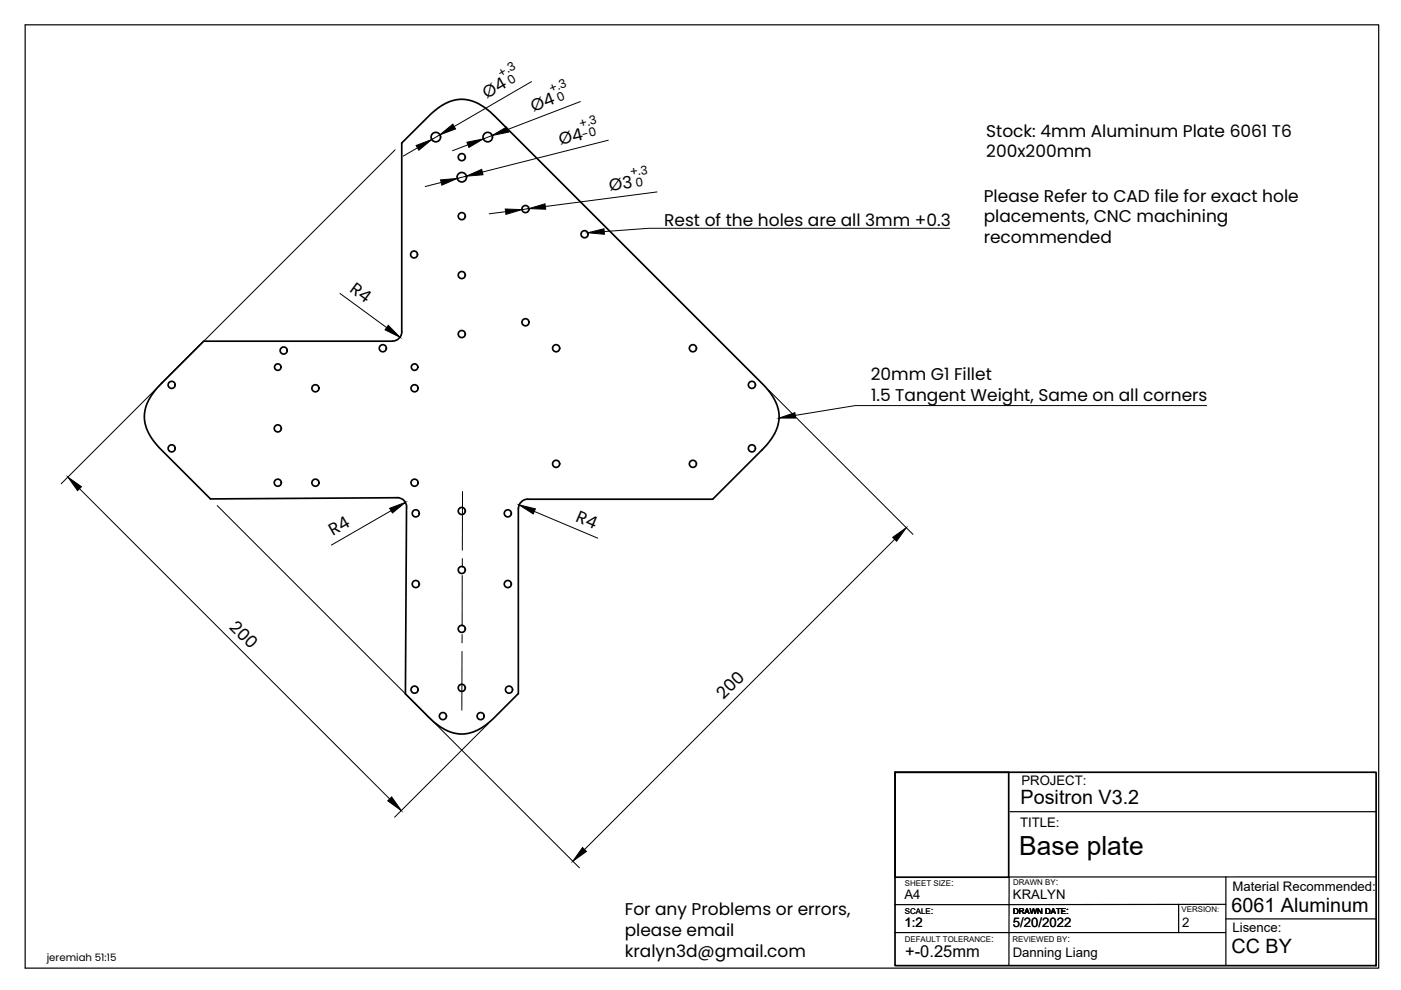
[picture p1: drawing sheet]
<svg xmlns="http://www.w3.org/2000/svg" width="297mm" height="210mm" viewBox="0 0 297 210" stroke-linecap="round" stroke-linejoin="round" font-family="sans-serif">
<!-- layer: Visible -->
<g fill="none" stroke="#000" stroke-width=".36">
<path d="M83.2 72.3h-40l-10.3 10.4-.7 1-1.1 2-.3 1.3-.2 1.7 .2 1.2 .5 1.5 .6 1.2 1.1 1.5 11.6 11.7 39.6-.3M83.2 72.3a2 2 0 0 0 2-2v-40l6.1-6.1 2.3-1.8 1.7-.9 1.2-.3 1.7-.1 1.3 .1 1.5 .6 1.5 .8 2.3 1.9 57.2 57.2 1.6 1.9 1.1 2.2 .4 1.7v1.6l-.4 1.9-1.1 2-1.9 2.2-10.6 10.6h-39.2a1.96 1.96 0 0 0-2 2M84.2 105.5a1.97 1.97 0 0 1 2 2l-.2 39.6 5 5.1 2.3 1.9 2.4 1.2 1.9 .3h1.1l1.5-.4 1.2-.5 1.5-.9 1.6-1.4 5.4-5.3v-39.3"/>
<circle cx="92.4" cy="29.1" r="1.01"/>
<circle cx="97.9" cy="37.6" r="1.01"/>
<circle cx="97.9" cy="33.3" r=".75"/>
<circle cx="103.4" cy="29.1" r="1.01"/>
<circle cx="87.8" cy="54" r=".73"/>
<circle cx="97.9" cy="45.8" r=".75"/>
<circle cx="97.9" cy="58.3" r=".75"/>
<circle cx="111.4" cy="44.3" r=".75"/>
<circle cx="123.9" cy="49.7" r=".75"/>
<circle cx="58.9" cy="77.8" r=".69"/>
<circle cx="60.1" cy="74.3" r=".75"/>
<circle cx="81.2" cy="73.8" r=".75"/>
<circle cx="87.9" cy="77.8" r=".69"/>
<circle cx="97.9" cy="70.8" r=".75"/>
<circle cx="111.4" cy="68.3" r=".75"/>
<circle cx="117.9" cy="73.8" r=".75"/>
<circle cx="146.9" cy="73.8" r=".75"/>
<circle cx="36.4" cy="95.1" r=".75"/>
<circle cx="36.4" cy="81.6" r=".75"/>
<circle cx="58.9" cy="90.8" r=".75"/>
<circle cx="66.9" cy="82.3" r=".75"/>
<circle cx="87.9" cy="82.3" r=".75"/>
<circle cx="117.9" cy="98.3" r=".75"/>
<circle cx="146.9" cy="98.3" r=".75"/>
<circle cx="159.4" cy="81.6" r=".75"/>
<circle cx="159.4" cy="95.1" r=".75"/>
<circle cx="58.9" cy="102.3" r=".75"/>
<circle cx="66.9" cy="102.3" r=".75"/>
<circle cx="87.9" cy="102.3" r=".75"/>
<circle cx="88.1" cy="108.8" r=".75"/>
<circle cx="97.9" cy="108.3" r=".75"/>
<circle cx="107.7" cy="108.8" r=".75"/>
<circle cx="88.1" cy="123.8" r=".75"/>
<circle cx="97.9" cy="120.8" r=".75"/>
<circle cx="97.9" cy="133.3" r=".75"/>
<circle cx="107.7" cy="123.8" r=".75"/>
<circle cx="87.9" cy="146.2" r=".75"/>
<circle cx="93.9" cy="151.8" r=".75"/>
<circle cx="97.9" cy="145.8" r=".75"/>
<circle cx="101.9" cy="151.8" r=".75"/>
<circle cx="107.9" cy="146.2" r=".75"/>
</g>
<!-- layer: Border -->
<path d="M5.3 5.3h287v200h-287z" fill="none" stroke="#000" stroke-width=".25"/>
<!-- layer: TitleBlock -->
<path d="M189.8 163.7h102v41h-102zM189.8 163.7h24.1v22.3h-24.1z" fill="none" stroke="#000" stroke-width=".36"/>
<path d="M214.1 172.1h77.7M189.8 197.7h70.1M249.9 191.7v6M259.9 194.8h31.9M259.9 185.9v18.8M259.9 191.7l-70.1 .1M291.8 185.9h-77.8l-.1 18.8" fill="none" stroke="#000" stroke-width=".25"/>
<!-- layer: Dimensions -->
<g fill="none" stroke="#000" stroke-width=".21">
<path d="M112.7 17.3l-16.4 9.5M83.8 31.8l-70.8 70.8M88.5 31.3l-3 1.8M93.3 28.6l-1.8 1M93.5 38.7l-3.4 .9M98.9 37.4l-2 .4M99.2 30.7l-3.3 1.3M104.3 28.7l-1.8 .8M123 21.5l-15.4 6M129 29.7l-26.7 6.8M107.2 44.9l-3.5 .4M112.1 44.2l-1.4 .2"/>
<path d="M139.3 40.7l-23.7 3.1M72.1 62.2l9.9 7.3M163 82.7l30.6 30.6M16.9 103.6l65.7 65.8M46.1 107.2l76.8 76.8M82.9 108.3l-12.6 7.3M113.3 108.4l13.4 5.7M189.7 114.4l-65.8 65.7M103.6 153.4l-19.9 19.9"/>
</g>
<g fill="#000" stroke="#000" stroke-width=".21">
<path d="M88.2 30.9l3.3-1.3-2.7 2.2zM93.4 38.1l3.5-.3-3.2 1.5zM93.3 28.6l2.7-2.3 .6 1zM99 30.2l3.5-.7-3.1 1.8zM98.9 37.4l3.2-1.5 .3 1.2zM104.3 28.7l3.1-1.8 .4 1.1zM107.1 44.3l3.6 .1-3.4 1.1zM112.1 44.2l3.4-1 .2 1.2zM82.3 69l2.5 2.5-3.2-1.6zM14.4 101.1l2.9 2.1-.9 .8zM82.6 107.8l3.3-1.3-2.7 2.3zM110.1 107.1l3.4 .8-.4 1.1z"/>
<path d="M189.3 113.9l2.9-2-2.1 2.9zM83 169l2.1 2.9-2.9-2.1zM123.5 179.7l.8 .8-2.8 2.1z"/>
</g>
<!-- layer: Annotations -->
<path d="M124.6 49.4l3.5-.9v1.2zM165.2 88.6l3.3-1.1 .2 1.1z" fill="#000" stroke="#000" stroke-width=".21"/>
<path d="M201.3 48.4h-63.7l-9.5 .7M255.8 86h-74.5l-12.7 2.1" fill="none" stroke="#000" stroke-width=".21"/>
<!-- layer: Center Lines -->
<path d="M98 118.4v1.8M98.1 104.2l-.1 12.5M98 138.1l-.1 12.5M98 134.5v1.8M98 122v10.7" fill="none" stroke="#000" stroke-width=".21"/>
<text font-size="5.6" x="216.1" y="181.2">Base plate</text>
<g font-size="4.2">
<text x="216.4" y="170.6">Positron V3.2</text>
<text x="261.1" y="193.3">6061 Aluminum</text>
<text x="261.1" y="202.1">CC BY</text>
</g>
<g font-size="3.6">
<text x="103.2" y="21" transform="rotate(-30 103.2 21)">Ø4</text>
<text x="113.1" y="23.7" transform="rotate(-21 113.1 23.7)">Ø4</text>
<text x="209.1" y="29">Stock: 4mm Aluminum Plate 6061 T6</text>
<text x="118.9" y="30.7" transform="rotate(-14 118.9 30.7)">Ø4</text>
<text x="209.1" y="33.4">200x200mm</text>
<text x="129.3" y="40.5" transform="rotate(-7 129.3 40.5)">Ø3</text>
<text x="140.8" y="47.9">Rest of the holes are all 3mm +0.3</text>
<text x="208.6" y="42.7">Please Refer to CAD file for exact hole</text>
<text x="208.6" y="47.2">placements, CNC machining</text>
<text x="208.6" y="51.5">recommended</text>
<text x="74" y="61.7" transform="rotate(36 74 61.7)">R4</text>
<text x="184.6" y="80.6">20mm G1 Fillet</text>
<text x="184.7" y="85">1.5 Tangent Weight, Same on all corners</text>
<text x="70.6" y="113.7" transform="rotate(-30 70.6 113.7)">R4</text>
<text x="121.9" y="110.4" transform="rotate(23 121.9 110.4)">R4</text>
<text x="48.5" y="133.1" transform="rotate(45 48.5 133.1)">200</text>
<text x="153.4" y="148.5" transform="rotate(-45 153.4 148.5)">200</text>
<text x="132.5" y="194.1">For any Problems or errors,</text>
<text x="132.5" y="198.5">please email</text>
<text x="132.5" y="202.9">kralyn3d@gmail.com</text>
</g>
<text font-size="3.5" x="191.9" y="202.9">+-0.25mm</text>
<g font-size="2.8">
<text x="216.6" y="166.5">PROJECT:</text>
<text x="216.3" y="175.4">TITLE:</text>
<text x="191.7" y="190.6">A4</text>
<text x="214.8" y="190.6">KRALYN</text>
<text x="261.3" y="188.9">Material Recommended:</text>
<text x="191.7" y="196.6">1:2</text>
<text x="214.7" y="196.6">5/20/2022</text>
<text x="250.7" y="196.5">2</text>
<text x="261.3" y="197.6">Lisence:</text>
<text x="214.7" y="203">Danning Liang</text>
</g>
<g font-size="2.6">
<text x="106.2" y="16.4" transform="rotate(-30 106.2 16.4)">+.3</text>
<text x="108.2" y="18.1" transform="rotate(-30 108.2 18.1)">0</text>
<text x="116.8" y="19.6" transform="rotate(-21 116.8 19.6)">+.3</text>
<text x="118.5" y="21.6" transform="rotate(-22 118.5 21.6)">0</text>
<text x="123" y="27.1" transform="rotate(-14 123 27.1)">+.3</text>
<text x="123.7" y="29.5" transform="rotate(-14 123.7 29.5)">-0</text>
<text x="133.6" y="37.4" transform="rotate(-7 133.6 37.4)">+.3</text>
<text x="134.9" y="39.7" transform="rotate(-7 134.9 39.7)">0</text>
</g>
<text font-size="2.2" x="9.9" y="203.7">jeremiah 51:15</text>
<g font-size="2.1">
<text x="201.6" y="187.9">:</text>
<text x="223.8" y="187.6">:</text>
<text x="197.4" y="193.7">:</text>
<text x="226.1" y="193.7">:</text>
<text x="210.1" y="199.7">:</text>
<text x="226.3" y="199.8">:</text>
</g>
<g font-size="1.7">
<text x="191.9" y="187.9">SHEET SIZE</text>
<text x="214.8" y="187.6">DRAWN BY</text>
<text x="191.9" y="193.7">SCALE</text>
<text x="214.8" y="193.7">DRAWN DATE</text>
<text x="250.5" y="193.4">VERSION:</text>
<text x="191.8" y="199.7">DEFAULT TOLERANCE</text>
<text x="214.7" y="199.8">REVIEWED BY</text>
</g>
</svg>
